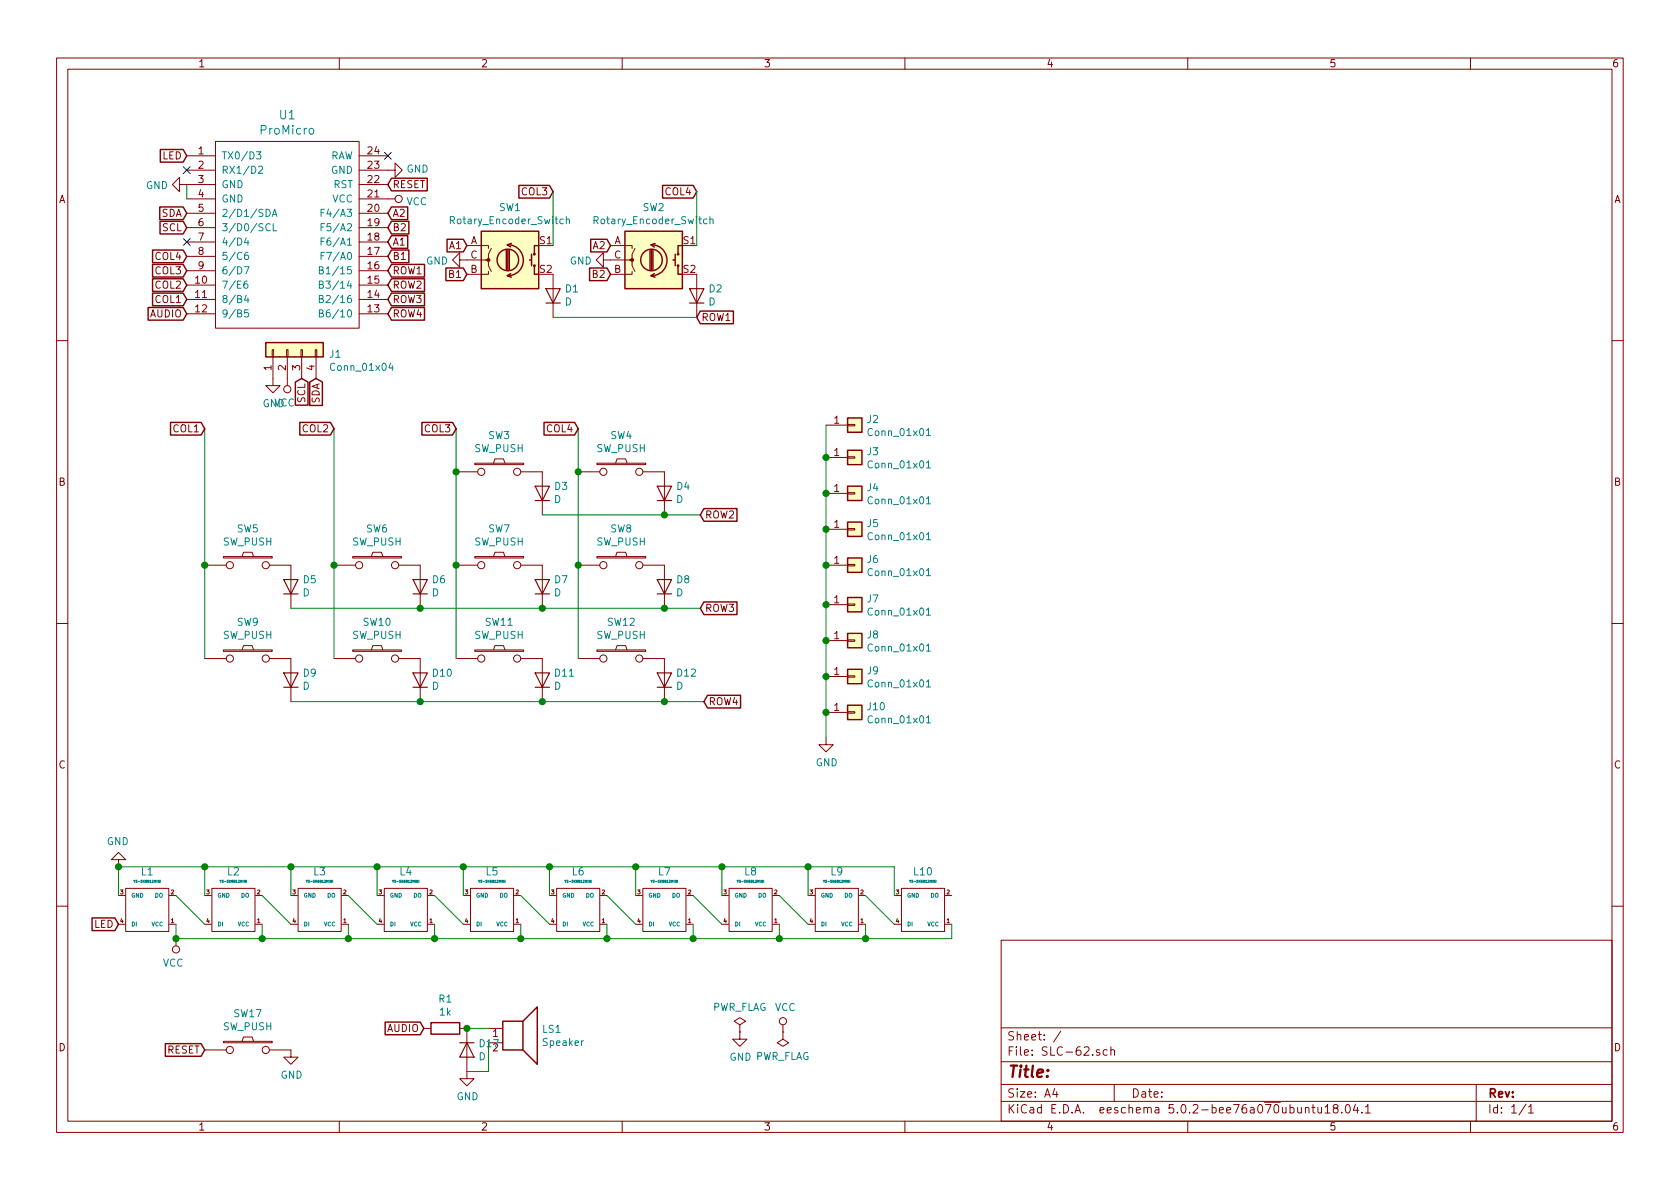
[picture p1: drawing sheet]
EESchema Schematic File Version 4
EELAYER 26 0
EELAYER END
$Descr A4 11693 8268
encoding utf-8
Sheet 1 1
Title ""
Date ""
Rev ""
Comp ""
Comment1 ""
Comment2 ""
Comment3 ""
Comment4 ""
$EndDescr
$Comp
L kbd:ProMicro U1
U 1 1
P 2000 1825
F 0 "U1" H 2000 2862 60  0000 C CNN
F 1 "ProMicro" H 2000 2756 60  0000 C CNN
F 2 "keyboard:ProMicro_v3.5" H 2100 775 60  0001 C CNN
F 3 "" H 2100 775 60  0000 C CNN
	1    2000 1825
	1    0    0    -1  
$EndComp
$Comp
L Device:Rotary_Encoder_Switch SW1
U 1 1
P 3550 1800
F 0 "SW1" H 3550 2167 50  0000 C CNN
F 1 "Rotary_Encoder_Switch" H 3550 2076 50  0000 C CNN
F 2 "keebio_parts:RotaryEncoder_EC11" H 3400 1960 50  0001 C CNN
F 3 "~" H 3550 2060 50  0001 C CNN
	1    3550 1800
	1    0    0    -1  
$EndComp
$Comp
L Device:Rotary_Encoder_Switch SW2
U 1 1
P 4550 1800
F 0 "SW2" H 4550 2167 50  0000 C CNN
F 1 "Rotary_Encoder_Switch" H 4550 2076 50  0000 C CNN
F 2 "keebio_parts:RotaryEncoder_EC11" H 4400 1960 50  0001 C CNN
F 3 "~" H 4550 2060 50  0001 C CNN
	1    4550 1800
	1    0    0    -1  
$EndComp
$Comp
L kbd:SW_PUSH SW3
U 1 1
P 3475 3275
F 0 "SW3" H 3475 3530 50  0000 C CNN
F 1 "SW_PUSH" H 3475 3439 50  0000 C CNN
F 2 "keyboard:MX_1u" H 3475 3275 50  0001 C CNN
F 3 "" H 3475 3275 50  0000 C CNN
	1    3475 3275
	1    0    0    -1  
$EndComp
$Comp
L Device:D D3
U 1 1
P 3775 3425
F 0 "D3" V 3821 3346 50  0000 R CNN
F 1 "D" V 3730 3346 50  0000 R CNN
F 2 "keyboard:D3_SMD" H 3775 3425 50  0001 C CNN
F 3 "~" H 3775 3425 50  0001 C CNN
	1    3775 3425
	0    -1   -1   0   
$EndComp
$Comp
L kbd:SW_PUSH SW4
U 1 1
P 4325 3275
F 0 "SW4" H 4325 3530 50  0000 C CNN
F 1 "SW_PUSH" H 4325 3439 50  0000 C CNN
F 2 "keyboard:MX_1u" H 4325 3275 50  0001 C CNN
F 3 "" H 4325 3275 50  0000 C CNN
	1    4325 3275
	1    0    0    -1  
$EndComp
$Comp
L Device:D D4
U 1 1
P 4625 3425
F 0 "D4" V 4671 3346 50  0000 R CNN
F 1 "D" V 4580 3346 50  0000 R CNN
F 2 "keyboard:D3_SMD" H 4625 3425 50  0001 C CNN
F 3 "~" H 4625 3425 50  0001 C CNN
	1    4625 3425
	0    -1   -1   0   
$EndComp
$Comp
L kbd:SW_PUSH SW5
U 1 1
P 1725 3925
F 0 "SW5" H 1725 4180 50  0000 C CNN
F 1 "SW_PUSH" H 1725 4089 50  0000 C CNN
F 2 "keyboard:MX_1u" H 1725 3925 50  0001 C CNN
F 3 "" H 1725 3925 50  0000 C CNN
	1    1725 3925
	1    0    0    -1  
$EndComp
$Comp
L Device:D D5
U 1 1
P 2025 4075
F 0 "D5" V 2071 3996 50  0000 R CNN
F 1 "D" V 1980 3996 50  0000 R CNN
F 2 "keyboard:D3_SMD" H 2025 4075 50  0001 C CNN
F 3 "~" H 2025 4075 50  0001 C CNN
	1    2025 4075
	0    -1   -1   0   
$EndComp
$Comp
L kbd:SW_PUSH SW6
U 1 1
P 2625 3925
F 0 "SW6" H 2625 4180 50  0000 C CNN
F 1 "SW_PUSH" H 2625 4089 50  0000 C CNN
F 2 "keyboard:MX_1u" H 2625 3925 50  0001 C CNN
F 3 "" H 2625 3925 50  0000 C CNN
	1    2625 3925
	1    0    0    -1  
$EndComp
$Comp
L Device:D D6
U 1 1
P 2925 4075
F 0 "D6" V 2971 3996 50  0000 R CNN
F 1 "D" V 2880 3996 50  0000 R CNN
F 2 "keyboard:D3_SMD" H 2925 4075 50  0001 C CNN
F 3 "~" H 2925 4075 50  0001 C CNN
	1    2925 4075
	0    -1   -1   0   
$EndComp
$Comp
L kbd:SW_PUSH SW7
U 1 1
P 3475 3925
F 0 "SW7" H 3475 4180 50  0000 C CNN
F 1 "SW_PUSH" H 3475 4089 50  0000 C CNN
F 2 "keyboard:MX_1u" H 3475 3925 50  0001 C CNN
F 3 "" H 3475 3925 50  0000 C CNN
	1    3475 3925
	1    0    0    -1  
$EndComp
$Comp
L Device:D D7
U 1 1
P 3775 4075
F 0 "D7" V 3821 3996 50  0000 R CNN
F 1 "D" V 3730 3996 50  0000 R CNN
F 2 "keyboard:D3_SMD" H 3775 4075 50  0001 C CNN
F 3 "~" H 3775 4075 50  0001 C CNN
	1    3775 4075
	0    -1   -1   0   
$EndComp
$Comp
L kbd:SW_PUSH SW8
U 1 1
P 4325 3925
F 0 "SW8" H 4325 4180 50  0000 C CNN
F 1 "SW_PUSH" H 4325 4089 50  0000 C CNN
F 2 "keyboard:MX_1u" H 4325 3925 50  0001 C CNN
F 3 "" H 4325 3925 50  0000 C CNN
	1    4325 3925
	1    0    0    -1  
$EndComp
$Comp
L Device:D D8
U 1 1
P 4625 4075
F 0 "D8" V 4671 3996 50  0000 R CNN
F 1 "D" V 4580 3996 50  0000 R CNN
F 2 "keyboard:D3_SMD" H 4625 4075 50  0001 C CNN
F 3 "~" H 4625 4075 50  0001 C CNN
	1    4625 4075
	0    -1   -1   0   
$EndComp
$Comp
L kbd:SW_PUSH SW9
U 1 1
P 1725 4575
F 0 "SW9" H 1725 4830 50  0000 C CNN
F 1 "SW_PUSH" H 1725 4739 50  0000 C CNN
F 2 "keyboard:MX_1u" H 1725 4575 50  0001 C CNN
F 3 "" H 1725 4575 50  0000 C CNN
	1    1725 4575
	1    0    0    -1  
$EndComp
$Comp
L Device:D D9
U 1 1
P 2025 4725
F 0 "D9" V 2071 4646 50  0000 R CNN
F 1 "D" V 1980 4646 50  0000 R CNN
F 2 "keyboard:D3_SMD" H 2025 4725 50  0001 C CNN
F 3 "~" H 2025 4725 50  0001 C CNN
	1    2025 4725
	0    -1   -1   0   
$EndComp
$Comp
L kbd:SW_PUSH SW10
U 1 1
P 2625 4575
F 0 "SW10" H 2625 4830 50  0000 C CNN
F 1 "SW_PUSH" H 2625 4739 50  0000 C CNN
F 2 "keyboard:MX_1u" H 2625 4575 50  0001 C CNN
F 3 "" H 2625 4575 50  0000 C CNN
	1    2625 4575
	1    0    0    -1  
$EndComp
$Comp
L Device:D D10
U 1 1
P 2925 4725
F 0 "D10" V 2971 4646 50  0000 R CNN
F 1 "D" V 2880 4646 50  0000 R CNN
F 2 "keyboard:D3_SMD" H 2925 4725 50  0001 C CNN
F 3 "~" H 2925 4725 50  0001 C CNN
	1    2925 4725
	0    -1   -1   0   
$EndComp
$Comp
L kbd:SW_PUSH SW11
U 1 1
P 3475 4575
F 0 "SW11" H 3475 4830 50  0000 C CNN
F 1 "SW_PUSH" H 3475 4739 50  0000 C CNN
F 2 "keyboard:MX_1u" H 3475 4575 50  0001 C CNN
F 3 "" H 3475 4575 50  0000 C CNN
	1    3475 4575
	1    0    0    -1  
$EndComp
$Comp
L Device:D D11
U 1 1
P 3775 4725
F 0 "D11" V 3821 4646 50  0000 R CNN
F 1 "D" V 3730 4646 50  0000 R CNN
F 2 "keyboard:D3_SMD" H 3775 4725 50  0001 C CNN
F 3 "~" H 3775 4725 50  0001 C CNN
	1    3775 4725
	0    -1   -1   0   
$EndComp
$Comp
L kbd:SW_PUSH SW12
U 1 1
P 4325 4575
F 0 "SW12" H 4325 4830 50  0000 C CNN
F 1 "SW_PUSH" H 4325 4739 50  0000 C CNN
F 2 "keyboard:MX_1u" H 4325 4575 50  0001 C CNN
F 3 "" H 4325 4575 50  0000 C CNN
	1    4325 4575
	1    0    0    -1  
$EndComp
$Comp
L Device:D D12
U 1 1
P 4625 4725
F 0 "D12" V 4671 4646 50  0000 R CNN
F 1 "D" V 4580 4646 50  0000 R CNN
F 2 "keyboard:D3_SMD" H 4625 4725 50  0001 C CNN
F 3 "~" H 4625 4725 50  0001 C CNN
	1    4625 4725
	0    -1   -1   0   
$EndComp
Wire Wire Line
	3775 3575 4625 3575
Wire Wire Line
	2025 4225 2925 4225
Connection ~ 2925 4225
Wire Wire Line
	2925 4225 3775 4225
Connection ~ 3775 4225
Wire Wire Line
	3775 4225 4625 4225
Connection ~ 4625 4225
Wire Wire Line
	4625 4225 4875 4225
Wire Wire Line
	4875 3575 4625 3575
Connection ~ 4625 3575
Wire Wire Line
	4900 4875 4625 4875
Connection ~ 2925 4875
Wire Wire Line
	2925 4875 2025 4875
Connection ~ 3775 4875
Wire Wire Line
	3775 4875 2925 4875
Connection ~ 4625 4875
Wire Wire Line
	4625 4875 3775 4875
Connection ~ 4025 3275
Wire Wire Line
	4025 3275 4025 2975
Connection ~ 4025 3925
Wire Wire Line
	4025 3925 4025 3275
Wire Wire Line
	4025 4575 4025 3925
Connection ~ 3175 3275
Wire Wire Line
	3175 3275 3175 2975
Connection ~ 3175 3925
Wire Wire Line
	3175 3925 3175 3275
Wire Wire Line
	3175 4575 3175 3925
Connection ~ 2325 3925
Wire Wire Line
	2325 3925 2325 2975
Wire Wire Line
	2325 4575 2325 3925
Connection ~ 1425 3925
Wire Wire Line
	1425 3925 1425 2975
Wire Wire Line
	1425 4575 1425 3925
$Comp
L Device:D D1
U 1 1
P 3850 2050
F 0 "D1" V 3896 1971 50  0000 R CNN
F 1 "D" V 3805 1971 50  0000 R CNN
F 2 "keyboard:D3_SMD" H 3850 2050 50  0001 C CNN
F 3 "~" H 3850 2050 50  0001 C CNN
	1    3850 2050
	0    -1   -1   0   
$EndComp
$Comp
L Device:D D2
U 1 1
P 4850 2050
F 0 "D2" V 4896 1971 50  0000 R CNN
F 1 "D" V 4805 1971 50  0000 R CNN
F 2 "keyboard:D3_SMD" H 4850 2050 50  0001 C CNN
F 3 "~" H 4850 2050 50  0001 C CNN
	1    4850 2050
	0    -1   -1   0   
$EndComp
Text GLabel 1425 2975 0    50   Input ~ 0
COL1
Text GLabel 2325 2975 0    50   Input ~ 0
COL2
Text GLabel 3175 2975 0    50   Input ~ 0
COL3
Text GLabel 4025 2975 0    50   Input ~ 0
COL4
Text GLabel 4875 3575 2    50   Input ~ 0
ROW2
Text GLabel 4875 4225 2    50   Input ~ 0
ROW3
Text GLabel 4900 4875 2    50   Input ~ 0
ROW4
Text GLabel 4850 2200 2    50   Input ~ 0
ROW1
Wire Wire Line
	3850 2200 4850 2200
Text GLabel 3850 1325 0    50   Input ~ 0
COL3
Text GLabel 4850 1325 0    50   Input ~ 0
COL4
Wire Wire Line
	4850 1700 4850 1325
Wire Wire Line
	3850 1700 3850 1325
Wire Wire Line
	1300 1275 1300 1375
Text GLabel 1300 1075 0    50   Input ~ 0
LED
Text GLabel 3250 1700 0    50   Input ~ 0
A1
Text GLabel 4250 1700 0    50   Input ~ 0
A2
Text GLabel 3250 1900 0    50   Input ~ 0
B1
Text GLabel 4250 1900 0    50   Input ~ 0
B2
Text GLabel 2700 1675 2    50   Input ~ 0
A1
Text GLabel 2700 1475 2    50   Input ~ 0
A2
Text GLabel 2700 1775 2    50   Input ~ 0
B1
Text GLabel 2700 1575 2    50   Input ~ 0
B2
Text GLabel 2700 1275 2    50   Input ~ 0
RESET
NoConn ~ 2700 1075
Text GLabel 1300 2075 0    50   Input ~ 0
COL1
Text GLabel 1300 1975 0    50   Input ~ 0
COL2
Text GLabel 1300 1875 0    50   Input ~ 0
COL3
Text GLabel 1300 1775 0    50   Input ~ 0
COL4
Text GLabel 2700 1875 2    50   Input ~ 0
ROW1
Text GLabel 2700 1975 2    50   Input ~ 0
ROW2
Text GLabel 2700 2075 2    50   Input ~ 0
ROW3
Text GLabel 2700 2175 2    50   Input ~ 0
ROW4
NoConn ~ 1300 1175
NoConn ~ 1300 1675
Text GLabel 1300 1475 0    50   Input ~ 0
SDA
Text GLabel 1300 1575 0    50   Input ~ 0
SCL
$Comp
L Connector_Generic:Conn_01x04 J1
U 1 1
P 2000 2425
F 0 "J1" V 1966 2137 50  0000 R CNN
F 1 "Conn_01x04" V 1875 2137 50  0000 R CNN
F 2 "keyboard:OLED_1side" H 2000 2425 50  0001 C CNN
F 3 "~" H 2000 2425 50  0001 C CNN
	1    2000 2425
	0    -1   -1   0   
$EndComp
Text GLabel 2200 2625 3    50   Input ~ 0
SDA
Text GLabel 2100 2625 3    50   Input ~ 0
SCL
Text GLabel 1300 2175 0    50   Input ~ 0
AUDIO
Text GLabel 1425 7300 0    50   Input ~ 0
RESET
$Comp
L kbd:SW_PUSH SW17
U 1 1
P 1725 7300
F 0 "SW17" H 1725 7555 50  0000 C CNN
F 1 "SW_PUSH" H 1725 7464 50  0000 C CNN
F 2 "keyboard:ResetSW_1side" H 1725 7300 50  0001 C CNN
F 3 "" H 1725 7300 50  0000 C CNN
	1    1725 7300
	1    0    0    -1  
$EndComp
$Comp
L kbd:YS-SK6812MINI L1
U 1 1
P 1025 6325
F 0 "L1" H 1025 6063 51  0000 C CNN
F 1 "YS-SK6812MINI" H 1025 6128 16  0000 C CNN
F 2 "keyboard:YS-SK6812MINI-E" H 1025 6325 60  0001 C CNN
F 3 "" H 1025 6325 60  0001 C CNN
	1    1025 6325
	-1   0    0    1   
$EndComp
Wire Wire Line
	1225 6225 1425 6425
$Comp
L kbd:YS-SK6812MINI L2
U 1 1
P 1625 6325
F 0 "L2" H 1625 6063 51  0000 C CNN
F 1 "YS-SK6812MINI" H 1625 6128 16  0000 C CNN
F 2 "keyboard:YS-SK6812MINI-E" H 1625 6325 60  0001 C CNN
F 3 "" H 1625 6325 60  0001 C CNN
	1    1625 6325
	-1   0    0    1   
$EndComp
Wire Wire Line
	1825 6225 2025 6425
$Comp
L kbd:YS-SK6812MINI L3
U 1 1
P 2225 6325
F 0 "L3" H 2225 6063 51  0000 C CNN
F 1 "YS-SK6812MINI" H 2225 6128 16  0000 C CNN
F 2 "keyboard:YS-SK6812MINI-E" H 2225 6325 60  0001 C CNN
F 3 "" H 2225 6325 60  0001 C CNN
	1    2225 6325
	-1   0    0    1   
$EndComp
Wire Wire Line
	2425 6225 2625 6425
$Comp
L kbd:YS-SK6812MINI L4
U 1 1
P 2825 6325
F 0 "L4" H 2825 6063 51  0000 C CNN
F 1 "YS-SK6812MINI" H 2825 6128 16  0000 C CNN
F 2 "keyboard:YS-SK6812MINI-E" H 2825 6325 60  0001 C CNN
F 3 "" H 2825 6325 60  0001 C CNN
	1    2825 6325
	-1   0    0    1   
$EndComp
Wire Wire Line
	3025 6225 3225 6425
$Comp
L kbd:YS-SK6812MINI L5
U 1 1
P 3425 6325
F 0 "L5" H 3425 6063 51  0000 C CNN
F 1 "YS-SK6812MINI" H 3425 6128 16  0000 C CNN
F 2 "keyboard:YS-SK6812MINI-E" H 3425 6325 60  0001 C CNN
F 3 "" H 3425 6325 60  0001 C CNN
	1    3425 6325
	-1   0    0    1   
$EndComp
Wire Wire Line
	3625 6225 3825 6425
$Comp
L kbd:YS-SK6812MINI L6
U 1 1
P 4025 6325
F 0 "L6" H 4025 6063 51  0000 C CNN
F 1 "YS-SK6812MINI" H 4025 6128 16  0000 C CNN
F 2 "keyboard:YS-SK6812MINI-E" H 4025 6325 60  0001 C CNN
F 3 "" H 4025 6325 60  0001 C CNN
	1    4025 6325
	-1   0    0    1   
$EndComp
Wire Wire Line
	4225 6225 4425 6425
$Comp
L kbd:YS-SK6812MINI L7
U 1 1
P 4625 6325
F 0 "L7" H 4625 6063 51  0000 C CNN
F 1 "YS-SK6812MINI" H 4625 6128 16  0000 C CNN
F 2 "keyboard:YS-SK6812MINI-E" H 4625 6325 60  0001 C CNN
F 3 "" H 4625 6325 60  0001 C CNN
	1    4625 6325
	-1   0    0    1   
$EndComp
Wire Wire Line
	4825 6225 5025 6425
$Comp
L kbd:YS-SK6812MINI L8
U 1 1
P 5225 6325
F 0 "L8" H 5225 6063 51  0000 C CNN
F 1 "YS-SK6812MINI" H 5225 6128 16  0000 C CNN
F 2 "keyboard:YS-SK6812MINI-E" H 5225 6325 60  0001 C CNN
F 3 "" H 5225 6325 60  0001 C CNN
	1    5225 6325
	-1   0    0    1   
$EndComp
Wire Wire Line
	5425 6225 5625 6425
$Comp
L kbd:YS-SK6812MINI L9
U 1 1
P 5825 6325
F 0 "L9" H 5825 6063 51  0000 C CNN
F 1 "YS-SK6812MINI" H 5825 6128 16  0000 C CNN
F 2 "keyboard:YS-SK6812MINI-E" H 5825 6325 60  0001 C CNN
F 3 "" H 5825 6325 60  0001 C CNN
	1    5825 6325
	-1   0    0    1   
$EndComp
Wire Wire Line
	6025 6225 6225 6425
$Comp
L kbd:YS-SK6812MINI L10
U 1 1
P 6425 6325
F 0 "L10" H 6425 6063 51  0000 C CNN
F 1 "YS-SK6812MINI" H 6425 6128 16  0000 C CNN
F 2 "keyboard:YS-SK6812MINI-E" H 6425 6325 60  0001 C CNN
F 3 "" H 6425 6325 60  0001 C CNN
	1    6425 6325
	-1   0    0    1   
$EndComp
Wire Wire Line
	825  6225 825  6025
Wire Wire Line
	825  6025 1425 6025
Wire Wire Line
	6225 6025 6225 6225
Wire Wire Line
	6625 6425 6625 6525
Wire Wire Line
	6625 6525 6025 6525
Wire Wire Line
	1225 6525 1225 6425
Wire Wire Line
	1425 6225 1425 6025
Connection ~ 1425 6025
Wire Wire Line
	1425 6025 2025 6025
Wire Wire Line
	2625 6225 2625 6025
Connection ~ 2625 6025
Wire Wire Line
	2625 6025 3225 6025
Wire Wire Line
	3225 6225 3225 6025
Connection ~ 3225 6025
Wire Wire Line
	3225 6025 3825 6025
Wire Wire Line
	3825 6025 3825 6225
Connection ~ 3825 6025
Wire Wire Line
	3825 6025 4425 6025
Wire Wire Line
	5025 6225 5025 6025
Connection ~ 5025 6025
Wire Wire Line
	5025 6025 5625 6025
Wire Wire Line
	5625 6225 5625 6025
Connection ~ 5625 6025
Wire Wire Line
	5625 6025 6225 6025
Wire Wire Line
	6025 6425 6025 6525
Connection ~ 6025 6525
Wire Wire Line
	6025 6525 5425 6525
Wire Wire Line
	5425 6425 5425 6525
Connection ~ 5425 6525
Wire Wire Line
	5425 6525 4825 6525
Wire Wire Line
	4825 6425 4825 6525
Connection ~ 4825 6525
Wire Wire Line
	4825 6525 4225 6525
Wire Wire Line
	4225 6425 4225 6525
Connection ~ 4225 6525
Wire Wire Line
	4225 6525 3625 6525
Wire Wire Line
	3625 6425 3625 6525
Connection ~ 3625 6525
Wire Wire Line
	3625 6525 3025 6525
Wire Wire Line
	3025 6425 3025 6525
Connection ~ 3025 6525
Wire Wire Line
	3025 6525 2425 6525
Wire Wire Line
	2425 6425 2425 6525
Connection ~ 2425 6525
Wire Wire Line
	2425 6525 1825 6525
Wire Wire Line
	1825 6425 1825 6525
Connection ~ 1825 6525
Wire Wire Line
	1825 6525 1225 6525
Text GLabel 825  6425 0    50   Input ~ 0
LED
$Comp
L Device:Speaker LS1
U 1 1
P 3600 7150
F 0 "LS1" H 3770 7146 50  0000 L CNN
F 1 "Speaker" H 3770 7055 50  0000 L CNN
F 2 "keyboard:PKLCS1212E4001_HandSoldering" H 3600 6950 50  0001 C CNN
F 3 "~" H 3590 7100 50  0001 C CNN
	1    3600 7150
	1    0    0    -1  
$EndComp
$Comp
L Device:R R1
U 1 1
P 3100 7150
F 0 "R1" V 2893 7150 50  0000 C CNN
F 1 "1k" V 2984 7150 50  0000 C CNN
F 2 "keyboard:R" V 3030 7150 50  0001 C CNN
F 3 "~" H 3100 7150 50  0001 C CNN
	1    3100 7150
	0    1    1    0   
$EndComp
Text GLabel 2950 7150 0    50   Input ~ 0
AUDIO
$Comp
L Device:D D17
U 1 1
P 3250 7300
F 0 "D17" V 3204 7379 50  0000 L CNN
F 1 "D" V 3295 7379 50  0000 L CNN
F 2 "keyboard:D3_SMD" H 3250 7300 50  0001 C CNN
F 3 "~" H 3250 7300 50  0001 C CNN
	1    3250 7300
	0    1    1    0   
$EndComp
Wire Wire Line
	3400 7150 3250 7150
Connection ~ 3250 7150
Wire Wire Line
	3400 7250 3400 7450
Wire Wire Line
	3400 7450 3250 7450
$Comp
L power:PWR_FLAG #FLG0101
U 1 1
P 5150 7175
F 0 "#FLG0101" H 5150 7250 50  0001 C CNN
F 1 "PWR_FLAG" H 5150 7349 50  0000 C CNN
F 2 "" H 5150 7175 50  0001 C CNN
F 3 "~" H 5150 7175 50  0001 C CNN
	1    5150 7175
	1    0    0    -1  
$EndComp
$Comp
L power:PWR_FLAG #FLG0102
U 1 1
P 5450 7175
F 0 "#FLG0102" H 5450 7250 50  0001 C CNN
F 1 "PWR_FLAG" H 5450 7348 50  0000 C CNN
F 2 "" H 5450 7175 50  0001 C CNN
F 3 "~" H 5450 7175 50  0001 C CNN
	1    5450 7175
	-1   0    0    1   
$EndComp
$Comp
L power:VCC #PWR0101
U 1 1
P 5450 7175
F 0 "#PWR0101" H 5450 7025 50  0001 C CNN
F 1 "VCC" H 5467 7348 50  0000 C CNN
F 2 "" H 5450 7175 50  0001 C CNN
F 3 "" H 5450 7175 50  0001 C CNN
	1    5450 7175
	1    0    0    -1  
$EndComp
$Comp
L power:GND #PWR0102
U 1 1
P 5150 7175
F 0 "#PWR0102" H 5150 6925 50  0001 C CNN
F 1 "GND" H 5155 7002 50  0000 C CNN
F 2 "" H 5150 7175 50  0001 C CNN
F 3 "" H 5150 7175 50  0001 C CNN
	1    5150 7175
	1    0    0    -1  
$EndComp
$Comp
L power:GND #PWR0105
U 1 1
P 3250 7450
F 0 "#PWR0105" H 3250 7200 50  0001 C CNN
F 1 "GND" H 3255 7277 50  0000 C CNN
F 2 "" H 3250 7450 50  0001 C CNN
F 3 "" H 3250 7450 50  0001 C CNN
	1    3250 7450
	1    0    0    -1  
$EndComp
$Comp
L power:GND #PWR0106
U 1 1
P 2025 7300
F 0 "#PWR0106" H 2025 7050 50  0001 C CNN
F 1 "GND" H 2030 7127 50  0000 C CNN
F 2 "" H 2025 7300 50  0001 C CNN
F 3 "" H 2025 7300 50  0001 C CNN
	1    2025 7300
	1    0    0    -1  
$EndComp
$Comp
L power:GND #PWR0107
U 1 1
P 825 6025
F 0 "#PWR0107" H 825 5775 50  0001 C CNN
F 1 "GND" H 830 5852 50  0000 C CNN
F 2 "" H 825 6025 50  0001 C CNN
F 3 "" H 825 6025 50  0001 C CNN
	1    825  6025
	-1   0    0    1   
$EndComp
Connection ~ 825  6025
$Comp
L power:GND #PWR0108
U 1 1
P 1900 2625
F 0 "#PWR0108" H 1900 2375 50  0001 C CNN
F 1 "GND" H 1905 2452 50  0000 C CNN
F 2 "" H 1900 2625 50  0001 C CNN
F 3 "" H 1900 2625 50  0001 C CNN
	1    1900 2625
	1    0    0    -1  
$EndComp
$Comp
L power:GND #PWR0109
U 1 1
P 3250 1800
F 0 "#PWR0109" H 3250 1550 50  0001 C CNN
F 1 "GND" V 3255 1672 50  0000 R CNN
F 2 "" H 3250 1800 50  0001 C CNN
F 3 "" H 3250 1800 50  0001 C CNN
	1    3250 1800
	0    1    1    0   
$EndComp
$Comp
L power:GND #PWR0110
U 1 1
P 4250 1800
F 0 "#PWR0110" H 4250 1550 50  0001 C CNN
F 1 "GND" V 4255 1672 50  0000 R CNN
F 2 "" H 4250 1800 50  0001 C CNN
F 3 "" H 4250 1800 50  0001 C CNN
	1    4250 1800
	0    1    1    0   
$EndComp
$Comp
L power:GND #PWR0111
U 1 1
P 1300 1275
F 0 "#PWR0111" H 1300 1025 50  0001 C CNN
F 1 "GND" V 1305 1147 50  0000 R CNN
F 2 "" H 1300 1275 50  0001 C CNN
F 3 "" H 1300 1275 50  0001 C CNN
	1    1300 1275
	0    1    1    0   
$EndComp
$Comp
L power:GND #PWR0112
U 1 1
P 2700 1175
F 0 "#PWR0112" H 2700 925 50  0001 C CNN
F 1 "GND" V 2705 1047 50  0000 R CNN
F 2 "" H 2700 1175 50  0001 C CNN
F 3 "" H 2700 1175 50  0001 C CNN
	1    2700 1175
	0    -1   -1   0   
$EndComp
$Comp
L power:VCC #PWR0114
U 1 1
P 2700 1375
F 0 "#PWR0114" H 2700 1225 50  0001 C CNN
F 1 "VCC" V 2717 1503 50  0000 L CNN
F 2 "" H 2700 1375 50  0001 C CNN
F 3 "" H 2700 1375 50  0001 C CNN
	1    2700 1375
	0    1    1    0   
$EndComp
$Comp
L power:VCC #PWR0115
U 1 1
P 2000 2625
F 0 "#PWR0115" H 2000 2475 50  0001 C CNN
F 1 "VCC" H 2018 2798 50  0000 C CNN
F 2 "" H 2000 2625 50  0001 C CNN
F 3 "" H 2000 2625 50  0001 C CNN
	1    2000 2625
	-1   0    0    1   
$EndComp
Wire Wire Line
	4425 6225 4425 6025
Connection ~ 4425 6025
Wire Wire Line
	4425 6025 5025 6025
Wire Wire Line
	2025 6225 2025 6025
Connection ~ 2025 6025
Wire Wire Line
	2025 6025 2625 6025
$Comp
L power:VCC #PWR0103
U 1 1
P 1225 6525
F 0 "#PWR0103" H 1225 6375 50  0001 C CNN
F 1 "VCC" H 1243 6698 50  0000 C CNN
F 2 "" H 1225 6525 50  0001 C CNN
F 3 "" H 1225 6525 50  0001 C CNN
	1    1225 6525
	-1   0    0    1   
$EndComp
Connection ~ 1225 6525
$Comp
L power:GND #PWR01
U 1 1
P 5750 5125
F 0 "#PWR01" H 5750 4875 50  0001 C CNN
F 1 "GND" H 5755 4952 50  0000 C CNN
F 2 "" H 5750 5125 50  0001 C CNN
F 3 "" H 5750 5125 50  0001 C CNN
	1    5750 5125
	1    0    0    -1  
$EndComp
$Comp
L Connector_Generic:Conn_01x01 J10
U 1 1
P 5950 4950
F 0 "J10" H 6030 4992 50  0000 L CNN
F 1 "Conn_01x01" H 6030 4901 50  0000 L CNN
F 2 "Mounting_Holes:MountingHole_2.2mm_M2_Pad_Via" H 5950 4950 50  0001 C CNN
F 3 "~" H 5950 4950 50  0001 C CNN
	1    5950 4950
	1    0    0    -1  
$EndComp
$Comp
L Connector_Generic:Conn_01x01 J9
U 1 1
P 5950 4700
F 0 "J9" H 6030 4742 50  0000 L CNN
F 1 "Conn_01x01" H 6030 4651 50  0000 L CNN
F 2 "Mounting_Holes:MountingHole_2.2mm_M2_Pad_Via" H 5950 4700 50  0001 C CNN
F 3 "~" H 5950 4700 50  0001 C CNN
	1    5950 4700
	1    0    0    -1  
$EndComp
$Comp
L Connector_Generic:Conn_01x01 J8
U 1 1
P 5950 4450
F 0 "J8" H 6030 4492 50  0000 L CNN
F 1 "Conn_01x01" H 6030 4401 50  0000 L CNN
F 2 "Mounting_Holes:MountingHole_2.2mm_M2_Pad_Via" H 5950 4450 50  0001 C CNN
F 3 "~" H 5950 4450 50  0001 C CNN
	1    5950 4450
	1    0    0    -1  
$EndComp
$Comp
L Connector_Generic:Conn_01x01 J7
U 1 1
P 5950 4200
F 0 "J7" H 6030 4242 50  0000 L CNN
F 1 "Conn_01x01" H 6030 4151 50  0000 L CNN
F 2 "Mounting_Holes:MountingHole_2.2mm_M2_Pad_Via" H 5950 4200 50  0001 C CNN
F 3 "~" H 5950 4200 50  0001 C CNN
	1    5950 4200
	1    0    0    -1  
$EndComp
$Comp
L Connector_Generic:Conn_01x01 J6
U 1 1
P 5950 3925
F 0 "J6" H 6030 3967 50  0000 L CNN
F 1 "Conn_01x01" H 6030 3876 50  0000 L CNN
F 2 "keyboard:SpacerHole" H 5950 3925 50  0001 C CNN
F 3 "~" H 5950 3925 50  0001 C CNN
	1    5950 3925
	1    0    0    -1  
$EndComp
$Comp
L Connector_Generic:Conn_01x01 J5
U 1 1
P 5950 3675
F 0 "J5" H 6030 3717 50  0000 L CNN
F 1 "Conn_01x01" H 6030 3626 50  0000 L CNN
F 2 "keyboard:SpacerHole" H 5950 3675 50  0001 C CNN
F 3 "~" H 5950 3675 50  0001 C CNN
	1    5950 3675
	1    0    0    -1  
$EndComp
$Comp
L Connector_Generic:Conn_01x01 J4
U 1 1
P 5950 3425
F 0 "J4" H 6030 3467 50  0000 L CNN
F 1 "Conn_01x01" H 6030 3376 50  0000 L CNN
F 2 "keyboard:SpacerHole" H 5950 3425 50  0001 C CNN
F 3 "~" H 5950 3425 50  0001 C CNN
	1    5950 3425
	1    0    0    -1  
$EndComp
$Comp
L Connector_Generic:Conn_01x01 J3
U 1 1
P 5950 3175
F 0 "J3" H 6030 3217 50  0000 L CNN
F 1 "Conn_01x01" H 6030 3126 50  0000 L CNN
F 2 "keyboard:SpacerHole" H 5950 3175 50  0001 C CNN
F 3 "~" H 5950 3175 50  0001 C CNN
	1    5950 3175
	1    0    0    -1  
$EndComp
Wire Wire Line
	5750 3175 5750 3425
Connection ~ 5750 3425
Wire Wire Line
	5750 3425 5750 3675
Connection ~ 5750 3675
Wire Wire Line
	5750 3675 5750 3925
Connection ~ 5750 3925
Wire Wire Line
	5750 3925 5750 4200
Connection ~ 5750 4200
Wire Wire Line
	5750 4200 5750 4450
Connection ~ 5750 4450
Wire Wire Line
	5750 4450 5750 4700
Connection ~ 5750 4700
Wire Wire Line
	5750 4700 5750 4950
Connection ~ 5750 4950
Wire Wire Line
	5750 4950 5750 5125
$Comp
L Connector_Generic:Conn_01x01 J2
U 1 1
P 5950 2950
F 0 "J2" H 6030 2992 50  0000 L CNN
F 1 "Conn_01x01" H 6030 2901 50  0000 L CNN
F 2 "keyboard:SpacerHole" H 5950 2950 50  0001 C CNN
F 3 "~" H 5950 2950 50  0001 C CNN
	1    5950 2950
	1    0    0    -1  
$EndComp
Wire Wire Line
	5750 2950 5750 3175
Connection ~ 5750 3175
$EndSCHEMATC
